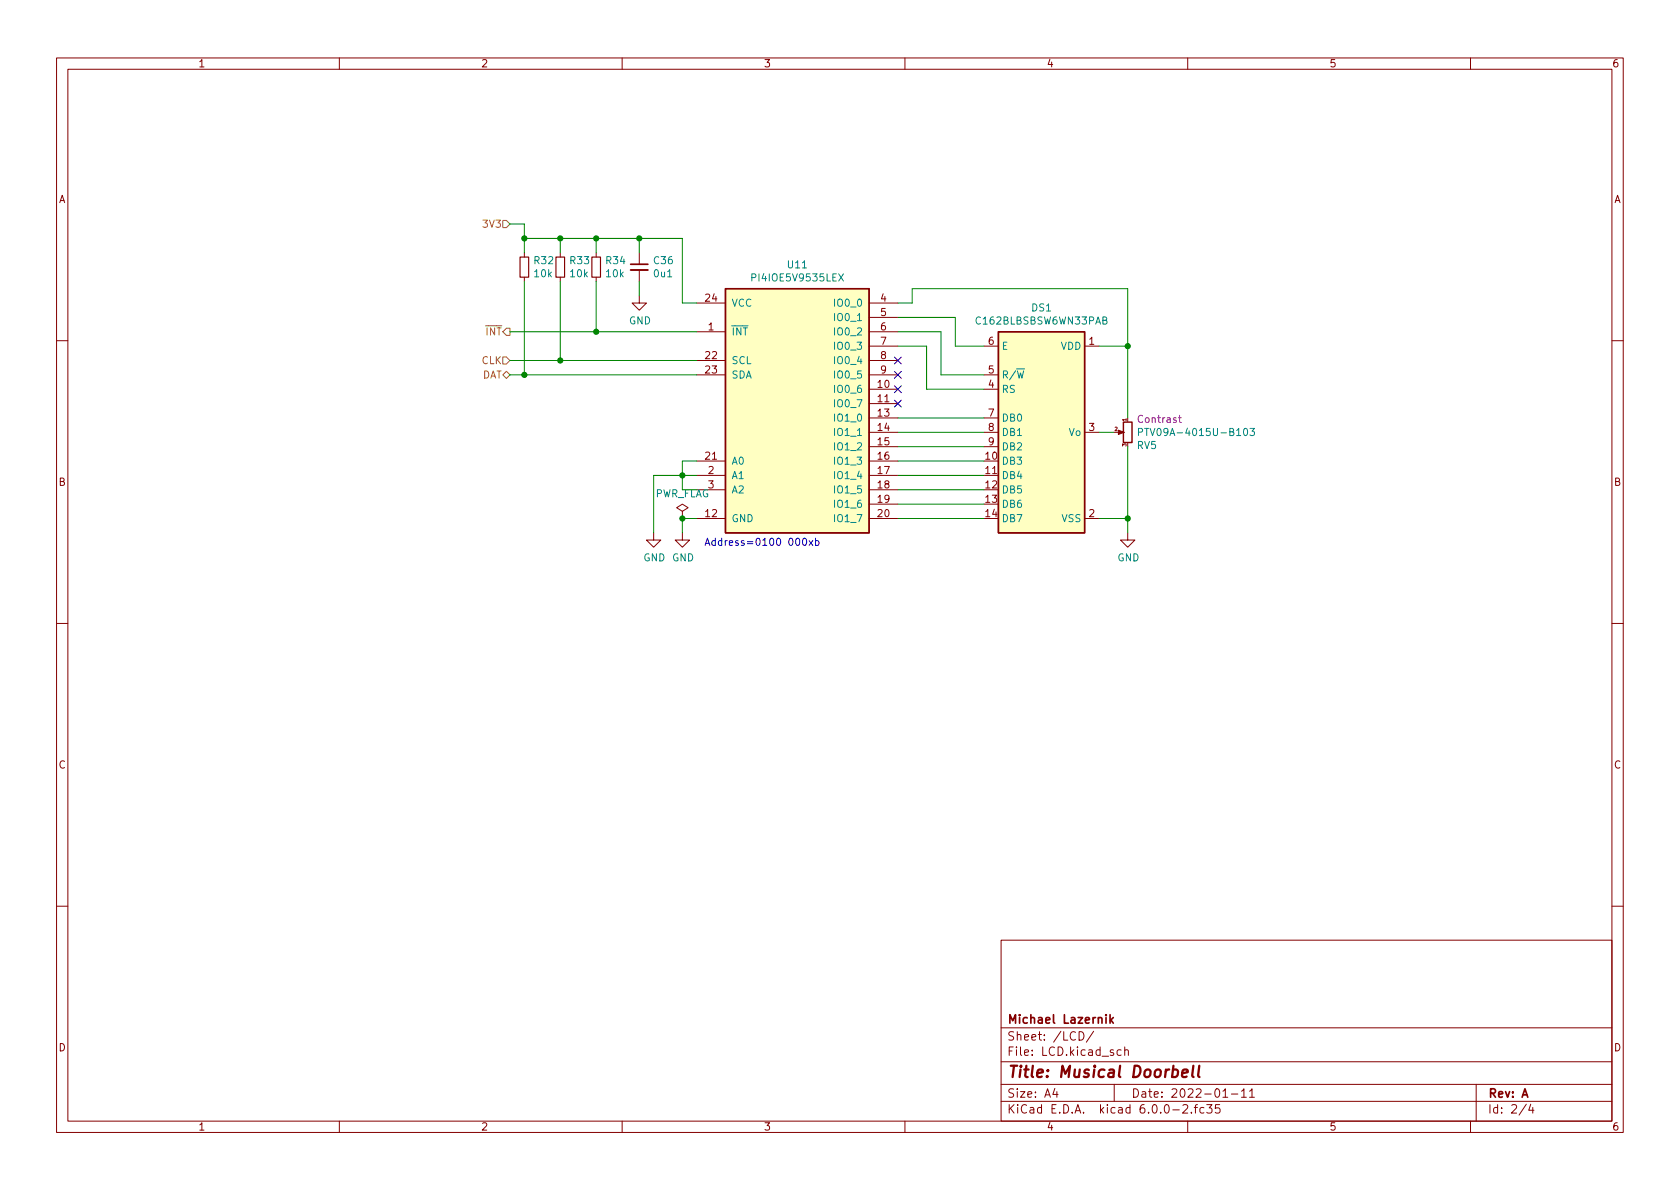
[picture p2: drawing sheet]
<svg xmlns="http://www.w3.org/2000/svg" width="297mm" height="210mm" viewBox="0 0 297 210" stroke-linecap="round" stroke-linejoin="round" font-family="sans-serif">
<g fill="none" stroke="#840000" stroke-width=".18">
<path d="M10 10.2h277v190.1h-277zM12 12.2h273v186.1h-273zM60 10.2v2M110 10.2v2M160 10.2v2M210 10.2v2M260 10.2v2M92.7 44.7v.8M92.7 49v.8M99.1 44.7v.8M99.1 49v.8M105.4 44.7v.8"/>
<path d="M105.4 49v.8M113 52.3v1.3h1.3l-1.3 1.3-1.2-1.3h1.2M113 44.7v2M113 47.7v2.1M123.2 58.7h5.1M123.2 53.6h5.1M153.7 58.7h5M153.7 53.6h5M153.7 56.1h5M10 60.2h2M123.2 63.7h5.1M123.2 66.3h5.1"/>
<path d="M153.7 68.8h5M153.7 71.4h5M153.7 73.9h5M153.7 76.4h5M153.7 79h5M153.7 63.7h5M153.7 66.3h5M153.7 61.2h5M174 68.8h2.5M174 73.9h2.5M174 76.4h2.5M174 79h2.5"/>
<path d="M174 66.3h2.5M174 61.2h2.5M191.8 76.4h2.5M191.8 61.2h2.5M285 60.2h2M115.6 94.2v1.3h1.2l-1.2 1.3-1.3-1.3h1.3M120.6 94.2v1.3h1.3l-1.3 1.3-1.2-1.3h1.2M120.6 90.4l1.1-.6-1.1-.7-1 .7 1 .6v1.3M120.6 91.7h.1M123.2 91.7h5.1M123.2 81.5h5.1M123.2 84.1h5.1"/>
<path d="M123.2 86.6h5.1M153.7 91.7h5M153.7 81.5h5M153.7 84.1h5M153.7 86.6h5M153.7 89.1h5M174 84.1h2.5M191.8 91.7h2.5M199.4 94.2v1.3h1.3l-1.3 1.3-1.3-1.3h1.3M10 110.2h2M285 110.2h2M10 160.2h2"/>
<path d="M177 166.3h108v32h-108zM285 160.2h2M60 198.3v2M110 198.3v2M160 198.3v2M177 194.8h108M177 191.8h108M177 187.8h108M177 181.8h108M186.5 192.5l-.4 1h1M186.9 193v1M190.8 182.4a.76 .76 0 0 1 .9 .8 .76 .76 0 0 1-.9 .7z"/>
<path d="M193.4 182.4l-1.3 1.9M197 191.8v3M198.2 185.7l-.4-.1-.3 .3v.4l.1 .3h.6M198.9 185.8l.2-.2 .3 .1 .1 .9M198.9 185.1v1.5M209.1 195.5l.6-.2 .2 .2 .1 .3-.9 1h.9M210 198.3v2M210.6 196.7v.1M211.1 195.8h.6M211.7 195.3l-.3 .2v1.3M212.9 195.9l-.5-.1-.3 .3v.4l.2 .3h.6M213.4 195.3h.9l-.5 .6 .4 .1v.7l-.2 .1h-.4l-.2-.1"/>
<path d="M215.6 195.3h-.7v.7l.2-.1 .5 .1 .1 .2-.1 .5-.2 .1-.5-.1M216.2 193l.4-.5v1.5M216.2 194h.9M217.7 193.5h1.2M219.5 193l.4-.5v1.5M219.5 194h.9M220.9 193l.5-.5v1.5M220.9 194h.9M260 198.3v2M261 191.8v6.5M269.9 195.3l-1.3 1.9M270.6 195.3l-.3 1h.9"/>
<path d="M271 195.8v1"/>
</g>
<path d="M209 189.8l1-.2v-.4l-.2-.1-.6 .1-.2 1 .2 .3 .6-.1M211 188.5l-.2 1.7 .2 .3M212 188.5l-.2 1.7 .3 .3" fill="none" stroke="#840000" stroke-width=".4"/>
<path d="M111.5 46.7h3.1M195.6 179.4v.2M195.6 179.9v1M196.3 179.4v1.5M196.8 179.9l-.5 .6M196.4 180.4l.4 .5" fill="none" stroke="#840000" stroke-width=".3"/>
<path d="M111.5 47.7h3.1" fill="none" stroke="#840000" stroke-width=".33"/>
<g fill="#ffffc2" stroke="#ffffc2" stroke-width=".18">
<path d="M128.3 51h25.4v43.2h-25.4z"/>
<path d="M176.5 58.7h15.3v35.5h-15.3z"/>
</g>
<path d="M128.3 51h25.4v43.2h-25.4zM176.5 58.7h15.3v35.5h-15.3zM198.6 74.6h1.6v3.7h-1.6z" fill="none" stroke="#840000" stroke-width=".25"/>
<path d="M148.3 48.4l.8 1.3M149.1 48.4l-.8 1.3M195 56.6h.5l.2-.2-.1-.2-.6-.2v1.3h.5l.2-.1v-.3l-.3-.3M201.3 76.4h.6l.1-.2v-.3l-.7-.1v1.2M202.4 75.8h.7M220 75.9l.2-.1a.68 .68 0 0 1 .4 .6 .68 .68 0 0 1-.4 .6l-.2-.1-.1-.4zM221 75.8h.8l-.4 .4 .3 .2v.5l-.1 .1-.6-.1" fill="none" stroke="#008484" stroke-width=".18"/>
<path d="M197.7 76.1l1.1 .3h-.3h.3l-1.1 .4z" fill="#840000" stroke="#840000" stroke-width=".18"/>
<path d="M208.4 73.9h.5M208.6 73.4v1.1l.3 .2" fill="none" stroke="#840084" stroke-width=".18"/>
<path d="M91.9 45.5h1.6v3.5h-1.6zM98.3 45.5h1.5v3.5h-1.5zM104.6 45.5h1.6v3.5h-1.6z" fill="none" stroke="#840000" stroke-width=".2"/>
<path d="M88.9 39h.6l.7 .6-.7 .7h-.6zM88.9 63.1h.6l.7 .6-.7 .7h-.6zM88.9 66.3l.6-.6 .7 .6-.7 .6z" fill="none" stroke="#848400" stroke-width=".18"/>
<path d="M142 95.3l.2-.1a.68 .68 0 0 1 .4 .6 .68 .68 0 0 1-.4 .6l-.2-.1-.1-.3zM143 95.6l.7 .8M143.7 95.6l-.7 .8M144.2 95.7l.4-.1 .2 .2-.1 .6h-.5M144.2 95.2v1.2" fill="none" stroke="#0000c2" stroke-width=".18"/>
<g fill="none" stroke="#008400" stroke-width=".18">
<path d="M90.2 39.6h2.5v5.1M90.2 58.7h33M92.7 42.2h27.9v11.4h2.6M92.7 49.8v16.5M99.1 42.2v2.5M99.1 49.8v13.9M105.4 42.2v2.5M105.4 49.8v8.9M113 42.2v2.5M113 49.8v2.5M158.7 58.7h7.7v7.6h7.6M158.7 53.6h2.6v-2.6h38.1v22.9"/>
<path d="M158.7 56.1h10.2v5.1h5.1M90.2 63.7h33M90.2 66.3h33M158.7 61.2h5.1v7.6h10.2M158.7 76.4h15.3M158.7 73.9h15.3M158.7 79h15.3M194.3 61.2h5.1M194.3 76.4h2.5M199.4 79v15.2M123.2 91.7h-2.6v2.5M123.2 81.5h-2.6v5.1"/>
<path d="M123.2 84.1h-7.6v10.1M158.7 91.7h15.3M158.7 81.5h15.3M158.7 84.1h15.3M158.7 89.1h15.3M158.7 86.6h15.3M194.3 91.7h5.1"/>
</g>
<path d="M158.1 70.8l1.3 1.2M158.1 68.2l1.3 1.2M158.1 63.1l1.3 1.3M158.1 65.7l1.3 1.2M159.4 70.8l-1.3 1.2M159.4 68.2l-1.3 1.2M159.4 63.1l-1.3 1.3M159.4 65.7l-1.3 1.2" fill="none" stroke="#000084" stroke-width=".18"/>
<g fill="#008400" stroke="#008400" stroke-width=".18">
<circle cx="199.4" cy="61.2" r=".46"/>
<circle cx="199.4" cy="91.7" r=".46"/>
<circle cx="120.6" cy="84.1" r=".46"/>
<circle cx="92.7" cy="66.3" r=".46"/>
<circle cx="99.1" cy="63.7" r=".46"/>
<circle cx="120.6" cy="91.7" r=".46"/>
<circle cx="105.4" cy="58.7" r=".46"/>
<circle cx="92.7" cy="42.2" r=".46"/>
<circle cx="105.4" cy="42.2" r=".46"/>
<circle cx="113" cy="42.2" r=".46"/>
<circle cx="99.1" cy="42.2" r=".46"/>
</g>
<text font-size="2.8" fill="#840000" x="178" y="190.6">Title: Musical Doorbell</text>
<g font-size="2.1" fill="#840000">
<text x="178" y="184">Sheet: /LCD/</text>
<text x="178" y="181">Michael Lazernik</text>
<text x="178" y="186.7">File: LCD.kicad_sch</text>
<text x="178" y="196.9">KiCad E.D.A. kicad 6.0.0-2.fc35</text>
<text x="178" y="194.1">Size: A4</text>
<text x="200" y="194.1">Date: 2022-01-11</text>
<text x="263" y="194.1">Rev: A</text>
<text x="263" y="196.9">Id: 2/4</text>
</g>
<g font-size="1.8" fill="#840000">
<text x="35" y="11.9">1</text>
<text x="85" y="11.9">2</text>
<text x="135" y="11.9">3</text>
<text x="185" y="11.9">4</text>
<text x="235" y="11.9">5</text>
<text x="285" y="11.9">6</text>
<text x="10.3" y="35.9">A</text>
<text x="285.3" y="35.9">A</text>
<text x="124.7" y="53.3">24</text>
<text x="155.7" y="53.3">4</text>
<text x="125.2" y="58.4">1</text>
<text x="155.7" y="55.9">5</text>
<text x="155.7" y="58.4">6</text>
<text x="124.7" y="63.5">22</text>
<text x="155.7" y="61">7</text>
<text x="155.7" y="63.5">8</text>
<text x="174.8" y="61">6</text>
<text x="192.5" y="61">1</text>
<text x="124.7" y="66">23</text>
<text x="155.2" y="68.6">10</text>
<text x="155.2" y="71.1">11</text>
<text x="155.7" y="66">9</text>
<text x="174.8" y="68.6">4</text>
<text x="174.8" y="66">5</text>
<text x="155.2" y="73.7">13</text>
<text x="155.2" y="76.2">14</text>
<text x="174.8" y="73.7">7</text>
<text x="174.8" y="76.2">8</text>
<text x="192.5" y="76.2">3</text>
<text x="124.7" y="81.3">21</text>
<text x="125.2" y="83.8">2</text>
<text x="155.2" y="78.7">15</text>
<text x="155.2" y="81.3">16</text>
<text x="155.2" y="83.8">17</text>
<text x="174.3" y="81.3">10</text>
<text x="174.3" y="83.8">11</text>
<text x="174.8" y="78.7">9</text>
<text x="10.3" y="85.9">B</text>
<text x="125.2" y="86.4">3</text>
<text x="155.2" y="86.4">18</text>
<text x="155.2" y="88.9">19</text>
<text x="174.3" y="86.4">12</text>
<text x="174.3" y="88.9">13</text>
<text x="285.3" y="85.9">B</text>
<text x="124.7" y="91.4">12</text>
<text x="155.2" y="91.4">20</text>
<text x="174.3" y="91.4">14</text>
<text x="192.5" y="91.4">2</text>
<text x="10.3" y="135.9">C</text>
<text x="285.3" y="135.9">C</text>
<text x="10.3" y="185.9">D</text>
<text x="285.3" y="185.9">D</text>
<text x="35" y="199.9">1</text>
<text x="85" y="199.9">2</text>
<text x="135" y="199.9">3</text>
<text x="185" y="199.9">4</text>
<text x="235" y="199.9">5</text>
<text x="285" y="199.9">6</text>
</g>
<g font-size="1.8" fill="#848400">
<text x="85.7" y="40.3">3V3</text>
<text x="84.6" y="59.3">~{INT}</text>
<text x="85.2" y="64.4">CLK</text>
<text x="85.2" y="66.9">DAT</text>
</g>
<g font-size="1.8" fill="#008484">
<text x="94.5" y="46.7">R32</text>
<text x="100.9" y="46.7">R33</text>
<text x="107.2" y="46.7">R34</text>
<text x="115.7" y="46.7">C36</text>
<text x="139.3" y="47.4">U11</text>
<text x="94.5" y="49">10k</text>
<text x="100.9" y="49">10k</text>
<text x="107.2" y="49">10k</text>
<text x="115.7" y="49">0u1</text>
<text x="133.3" y="49.8">PI4IOE5V9535LEX</text>
<text x="111.2" y="57.3">GND</text>
<text x="129.3" y="59.3">~{INT}</text>
<text x="129.3" y="54.2">VCC</text>
<text x="147.8" y="54.2">IO0_0</text>
<text x="147.8" y="56.8">IO0_1</text>
<text x="147.8" y="59.3">IO0_2</text>
<text x="172.8" y="57.4">C162BLBSBSW6WN33PAB</text>
<text x="182.4" y="55.1">DS1</text>
<text x="129.3" y="64.4">SCL</text>
<text x="147.8" y="61.8">IO0_3</text>
<text x="147.8" y="64.4">IO0_4</text>
<text x="177" y="61.8">E</text>
<text x="187.5" y="61.8">VDD</text>
<text x="129.3" y="66.9">SDA</text>
<text x="147.8" y="69.5">IO0_6</text>
<text x="147.8" y="66.9">IO0_5</text>
<text x="177" y="69.5">RS</text>
<text x="177" y="66.9">R/~{W}</text>
<text x="147.8" y="72">IO0_7</text>
<text x="147.8" y="74.5">IO1_0</text>
<text x="147.8" y="77.1">IO1_1</text>
<text x="177" y="74.5">DB0</text>
<text x="177" y="77.1">DB1</text>
<text x="189" y="77.1">Vo</text>
<text x="202.9" y="77.1">PTV09A-4015U-B103</text>
<text x="129.3" y="82.2">A0</text>
<text x="147.8" y="79.6">IO1_2</text>
<text x="147.8" y="82.2">IO1_3</text>
<text x="177" y="82.2">DB3</text>
<text x="177" y="79.6">DB2</text>
<text x="201.1" y="79.4">RV5</text>
<text x="129.3" y="84.7">A1</text>
<text x="129.3" y="87.2">A2</text>
<text x="147.8" y="84.7">IO1_4</text>
<text x="147.8" y="87.2">IO1_5</text>
<text x="147.8" y="89.8">IO1_6</text>
<text x="177" y="84.7">DB4</text>
<text x="177" y="87.2">DB5</text>
<text x="177" y="89.8">DB6</text>
<text x="129.3" y="92.3">GND</text>
<text x="147.8" y="92.3">IO1_7</text>
<text x="177" y="92.3">DB7</text>
<text x="187.7" y="92.3">VSS</text>
<text x="113.7" y="99.3">GND GND</text>
<text x="197.6" y="99.3">GND</text>
</g>
<text font-size="1.8" fill="#840084" x="201.3" y="74.8">Contrast</text>
<text font-size="1.8" fill="#008400" x="115.7" y="87.9">PWR_FLAG</text>
<text font-size="1.8" fill="#0000c2" x="124.5" y="96.5">Address=0100 000xb</text>
<g font-size=".9" fill="#840000">
<text x="197.1" y="76.2">2</text>
<text x="199.1" y="74.5" transform="rotate(-90 199.1 74.5)">1</text>
<text x="199.1" y="78.9" transform="rotate(-90 199.1 78.9)">3</text>
</g>
</svg>
